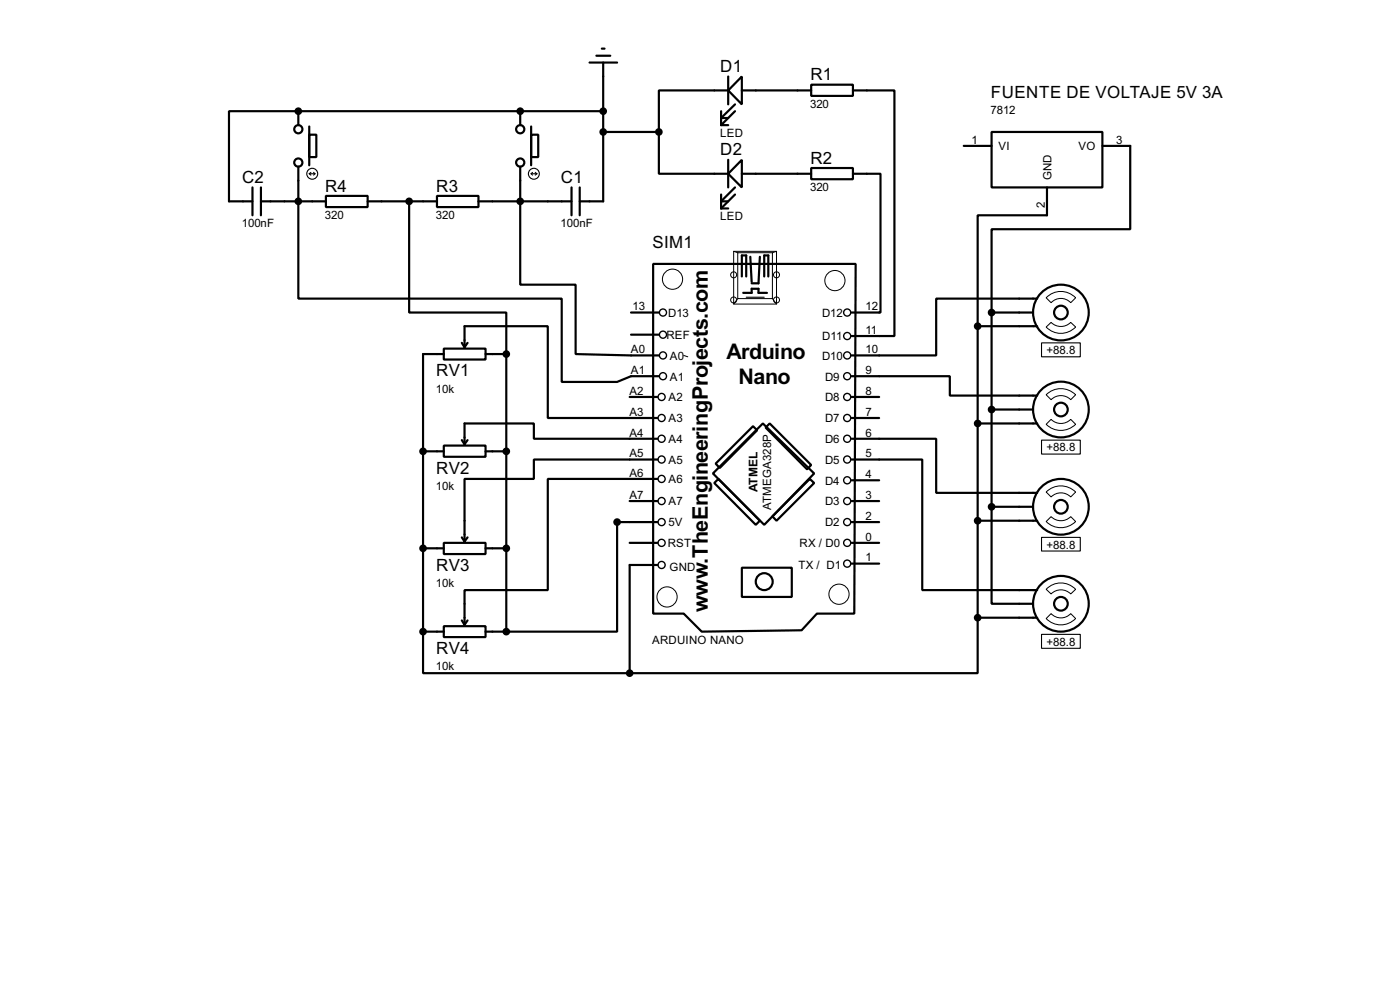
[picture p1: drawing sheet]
<svg xmlns="http://www.w3.org/2000/svg" width="256mm" height="180mm" viewBox="0 0 256 180" stroke-linecap="round" stroke-linejoin="round" font-family="sans-serif">
<g fill="none" stroke="#000" stroke-width=".4">
<path d="M108 11.5h5.1M109.3 10.2h2.5M110.3 8.9h.5M110.5 11.5v25.4h-4.3M133.4 16.6h-12.7v7.6M133.4 14v5.1M134.7 19.1l-2.6 2.5h1.3M135.9 14v5.1l-2.5-2.5zM135.9 16.6h12.7M148.6 15.5h7.7v2.1h-7.7zM156.3 16.6h7.6v44.9h-7.9M46.3 34.3v5.1"/>
<path d="M47.8 36.9h11.9M47.8 34.3v5.1M54.7 30.5v24.2h48.2v15.2h10.2l2.5-1h5.1M54.7 20.4h-12.7v16.5h4.3M54.7 20.4v2.5M54.7 20.4h55.8M56.7 24.7h1.3v4.1h-1.3zM56.7 23.2v7.1M59.7 35.9h7.7v2h-7.7zM67.4 36.9h12.7M75 36.9v20.3h17.8v7.6M80.1 35.9h7.6v2h-7.6z"/>
<path d="M87.7 36.9h17M95.3 30.5v21.6h10.2v12.7l15.2 .3M95.3 20.4v2.5M97.3 24.7h1.3v4.1h-1.3zM97.3 23.2v7.1M104.7 34.3v5.1M106.2 34.3v5.1M110.5 24.2h10.2M120.7 24.2v7.6h12.7M132.1 22.9h1.3M132.1 20.4v2.5M132.1 35.6v2.6"/>
<path d="M132.1 38.2h1.3M133.4 29.3v5M134.7 34.3l-2.6 2.6h1.3M134.7 20.4l-2.6 2.5M134.7 35.6l-2.6 2.6M135.9 29.3v5l-2.5-2.5zM135.9 31.8h12.7M148.6 30.8h7.7v2h-7.7zM156.3 31.8h5v25.4h-5.3M176.6 26.7h5.1M181.7 24.2h20.3v10.1h-20.3zM191.8 34.3v5.1h-12.7v20.3"/>
<path d="M202 26.7h5.1v15.3h-25.4v15.2M115.6 57.2h5.1M119.7 48.3h37.1l-.3 64h-6.8l-2.8 3.1-18.3 .2-3.3-3.3h-5.6zM135.9 50.6v-3.8h.8v3.8M136.2 53.6h1.5v-.7h1.3v.7h1.5M137.5 47l.2 4.6M139.2 47l-.2 4.9h-1.3M140 50.6v-3.8h.8v3.8M179.1 59.7v53.4M179.1 59.7h10.9M181.7 57.2v35.6M181.7 57.2h7.6"/>
<path d="M190 54.7h-18.5v10.4h-15.5M81.3 63.8h7.7v2h-7.7zM81.3 64.8h-3.8v50.8M84.6 62.8l.5 .8M85.1 63.6v-3.9h15.3v16.8h20.1M85.7 62.8l-.6 .8M89 64.8h3.8M92.8 64.8v50.8M115.4 72.7h5.1M115.6 61.3h5.1M140.3 78.3l.7-.8 7.6 7.6-.7 .8zM156 68.9h18v3.5h16"/>
<path d="M156 76.5h5.1M156 72.7h5.1M179.1 77.5h10.9M181.7 75h7.6M77.5 82.6h3.8M81.3 81.6h7.7v2h-7.7zM81.3 99.4h7.7v2h-7.7zM84.6 80.6l.5 .7M84.6 98.4l.5 .7M85.7 80.6l-.6 .7M85.7 98.4l-.6 .7M89 82.6h3.8"/>
<path d="M115.4 99.4h5.1M115.4 91.7h5.1M120.5 80.3h-22.7v-2.8h-12.7v3.8M120.5 84.1h-22.7v3.6h-12.7v11.4M120.5 87.7h-20.1v20.3h-15.3v6.4M120.5 95.6h-7.4v20h-20.3M130.6 86.7l9.2-9.2 9.4 9.2-9.2 9.4zM131.1 84.9l6.9-6.9 .7 .8-6.8 6.9zM131.6 87.7l7.6 7.6-.7 .8-7.6-7.7zM141.5 94.5l6.9-6.8 .8 .7-6.9 6.9zM156 80.3h15.5v9.9h18.5M156 84.1h13v23.9h21"/>
<path d="M156 95.6h5.1M156 99.4h5.1M156 91.7h5.1M156 87.9h5.1M179.1 95.3h10.9M181.7 92.8v17.7h7.6M181.7 92.8h7.6M77.5 115.6v7.6h37.9M77.5 100.4h3.8M77.5 115.6h3.8M81.3 114.6h7.7v2h-7.7zM84.6 113.6l.5 .8"/>
<path d="M85.7 113.6l-.6 .8M89 100.4h3.8M89 115.6h3.8M120.5 103.4h-5.1v19.8M135.9 103.9h9.2v5.4h-9.2zM156 103.2h5.1M179.1 113.1v10.1h-63.7M179.1 113.1h10.9"/>
<circle cx="54.6" cy="29.8" r=".75"/>
<circle cx="54.6" cy="23.7" r=".75"/>
<circle cx="95.3" cy="29.8" r=".75"/>
<circle cx="95.3" cy="23.7" r=".75"/>
<circle cx="194.3" cy="57.2" r="5.1"/>
<circle cx="194.3" cy="57.2" r="1.25"/>
<circle cx="194.3" cy="75" r="5.1"/>
<circle cx="194.3" cy="75" r="1.25"/>
<circle cx="194.3" cy="92.8" r="5.1"/>
<circle cx="194.3" cy="92.8" r="1.25"/>
<circle cx="140" cy="106.5" r="1.55"/>
<circle cx="194.3" cy="110.5" r="5.1"/>
<circle cx="194.3" cy="110.5" r="1.25"/>
</g>
<g fill="#000">
<circle cx="54.7" cy="20.4" r=".2"/>
<circle cx="95.3" cy="20.4" r=".2"/>
<circle cx="92.8" cy="64.8" r=".2"/>
<circle cx="77.5" cy="82.6" r=".2"/>
<circle cx="92.8" cy="82.6" r=".2"/>
<circle cx="77.5" cy="115.6" r=".2"/>
<circle cx="77.5" cy="100.4" r=".2"/>
<circle cx="92.8" cy="100.4" r=".2"/>
<circle cx="92.8" cy="115.6" r=".2"/>
</g>
<g fill="none" stroke="#000" stroke-width=".18">
<path d="M134.4 46h7.9v9.7h-7.9zM134.4 46l.8 .3M135.2 46.3h6.3v8.4h-6.3zM135.2 54.7l-.8 1M141.5 54.7l.8 1M142.3 46l-.8 .3M191.7 59.9l.9-.9a2.54 2.54 0 0 0 3.6 0l.9 .9a3.7 3.7 0 0 1-5.4 0zM191.7 54.5a3.7 3.7 0 0 1 5.4 0l-.9 .9a2.45 2.45 0 0 0-3.6 0zM125.3 65.1l.7 .2M191.7 72.3a3.8 3.8 0 0 1 5.4 0l-.9 .9a2.54 2.54 0 0 0-3.6 0zM192.6 76.8a2.54 2.54 0 0 0 3.6 0l.9 .9a3.8 3.8 0 0 1-5.4 0zM191.7 95.5l.9-.9a2.54 2.54 0 0 0 3.6 0l.9 .9a3.8 3.8 0 0 1-5.4 0z"/>
<path d="M191.7 90.1a3.8 3.8 0 0 1 5.4 0l-.9 .9a2.54 2.54 0 0 0-3.6 0zM191.7 113.2l.9-.9a2.45 2.45 0 0 0 3.6 0l.9 .9a3.7 3.7 0 0 1-5.4 0zM191.7 107.9a3.7 3.7 0 0 1 5.4 0l-.9 .8a2.54 2.54 0 0 0-3.6 0z"/>
<circle cx="123.2" cy="51.1" r="1.85"/>
<circle cx="134.4" cy="50.3" r=".55"/>
<circle cx="134.4" cy="54.9" r=".55"/>
<circle cx="142.2" cy="54.9" r=".55"/>
<circle cx="142.2" cy="50.3" r=".55"/>
<circle cx="152.9" cy="51.4" r="1.85"/>
<circle cx="122.2" cy="109.3" r="1.85"/>
<circle cx="153.7" cy="108.8" r="1.85"/>
</g>
<g fill="none" stroke="#000" stroke-width=".25">
<circle cx="121.4" cy="57.2" r=".65"/>
<circle cx="155.2" cy="57.2" r=".65"/>
<circle cx="121.2" cy="72.7" r=".65"/>
<circle cx="121.2" cy="76.5" r=".65"/>
<circle cx="121.4" cy="65.1" r=".65"/>
<circle cx="121.4" cy="68.9" r=".65"/>
<circle cx="121.4" cy="61.3" r=".65"/>
<circle cx="155.2" cy="61.5" r=".65"/>
<circle cx="155.2" cy="76.5" r=".65"/>
<circle cx="155.2" cy="65.1" r=".65"/>
<circle cx="155.2" cy="72.7" r=".65"/>
<circle cx="155.2" cy="68.9" r=".65"/>
<circle cx="121.2" cy="84.1" r=".65"/>
<circle cx="121.2" cy="87.7" r=".65"/>
<circle cx="121.2" cy="80.3" r=".65"/>
<circle cx="121.2" cy="91.7" r=".65"/>
<circle cx="121.2" cy="95.6" r=".65"/>
<circle cx="121.2" cy="99.4" r=".65"/>
<circle cx="155.2" cy="80.3" r=".65"/>
<circle cx="155.2" cy="87.9" r=".65"/>
<circle cx="155.2" cy="99.4" r=".65"/>
<circle cx="155.2" cy="91.7" r=".65"/>
<circle cx="155.2" cy="84.1" r=".65"/>
<circle cx="155.2" cy="95.6" r=".65"/>
<circle cx="121.2" cy="103.4" r=".65"/>
<circle cx="155.2" cy="103.2" r=".65"/>
</g>
<g fill="none" stroke="#000" stroke-width=".2">
<path d="M56.7 31.8h1M56.7 31.8l.3 .3M57 31.6l-.3 .2M57.5 31.6l.2 .2M57.7 31.8l-.2 .3M97.3 31.8h1.1M97.3 31.8l.3 .3M97.6 31.6l-.3 .2M98.1 31.6l.3 .2M98.4 31.8l-.3 .3M136.7 54.4h3.3M190.8 62.8h7.1v2.5h-7.1z"/>
<path d="M190.8 80.6h7.1v2.5h-7.1zM190.8 98.4h7.1v2.5h-7.1zM190.8 116.1h7.1v2.6h-7.1z"/>
<circle cx="57.2" cy="31.8" r="1"/>
<circle cx="97.8" cy="31.8" r="1"/>
</g>
<g fill="#000" stroke="#000" stroke-width=".4">
<circle cx="54.6" cy="20.4" r=".5"/>
<circle cx="54.6" cy="36.9" r=".5"/>
<circle cx="74.9" cy="36.9" r=".5"/>
<circle cx="95.3" cy="20.4" r=".5"/>
<circle cx="95.3" cy="36.9" r=".5"/>
<circle cx="110.5" cy="20.4" r=".5"/>
<circle cx="110.5" cy="24.2" r=".5"/>
<circle cx="120.7" cy="24.2" r=".5"/>
<circle cx="179.1" cy="59.7" r=".5"/>
<circle cx="181.6" cy="57.2" r=".5"/>
<circle cx="92.7" cy="64.8" r=".5"/>
<circle cx="179.1" cy="77.5" r=".5"/>
<circle cx="181.6" cy="75" r=".5"/>
<circle cx="77.5" cy="82.6" r=".5"/>
<circle cx="92.7" cy="82.6" r=".5"/>
<circle cx="113" cy="95.6" r=".5"/>
<circle cx="179.1" cy="95.3" r=".5"/>
<circle cx="181.6" cy="92.8" r=".5"/>
<circle cx="77.5" cy="115.6" r=".5"/>
<circle cx="77.5" cy="100.4" r=".5"/>
<circle cx="92.7" cy="115.6" r=".5"/>
<circle cx="92.7" cy="100.4" r=".5"/>
<circle cx="179.1" cy="113.1" r=".5"/>
<circle cx="115.3" cy="123.2" r=".5"/>
</g>
<g font-size="4.4">
<text x="133.1" y="65.7">Arduino</text>
<text x="135.3" y="70.2">Nano</text>
<text x="129.7" y="103.2" transform="rotate(-90 129.7 103.2)">.TheEngineeringProjects.com</text>
<text x="129.7" y="112" transform="rotate(-90 129.7 112)">w</text>
</g>
<g font-size="3.5">
<text x="132" y="13.2">D1</text>
<text x="148.5" y="14.7">R1</text>
<text x="181.5" y="18">FUENTE DE VOLTAJE 5V 3A</text>
<text x="132" y="28.5">D2</text>
<text x="148.5" y="30">R2</text>
<text x="44.4" y="33.5">C2</text>
<text x="59.6" y="35.1">R4</text>
<text x="79.9" y="35.1">R3</text>
<text x="102.8" y="33.5">C1</text>
<text x="119.5" y="45.4">SIM1</text>
<text x="79.9" y="68.9">RV1</text>
<text x="79.9" y="86.7">RV2</text>
<text x="79.9" y="104.5">RV3</text>
<text x="79.9" y="119.7">RV4</text>
</g>
<text font-size="2.5" x="138.8" y="90.1" transform="rotate(-90 138.8 90.1)">ATMEL</text>
<g font-size="2.4">
<text x="148.4" y="19.8">320</text>
<text x="181.5" y="20.9">7812</text>
<text x="131.9" y="25.1">LED</text>
<text x="178" y="26.3">1</text>
<text x="182.9" y="27.5">VI</text>
<text x="197.6" y="27.5">VO</text>
<text x="204.5" y="26.3">3</text>
<text x="148.4" y="35">320</text>
<text x="192.6" y="33" transform="rotate(-90 192.6 33)">GND</text>
<text x="44.3" y="41.6">100nF</text>
<text x="59.5" y="40.1">320</text>
<text x="79.9" y="40.1">320</text>
<text x="102.7" y="41.6">100nF</text>
<text x="131.9" y="40.4">LED</text>
<text x="191.4" y="38" transform="rotate(-90 191.4 38)">2</text>
<text x="115.9" y="56.8">13</text>
<text x="122.4" y="58">D13</text>
<text x="150.6" y="58">D12</text>
<text x="158.6" y="56.8">12</text>
<text x="115.6" y="64.7">A0</text>
<text x="122.1" y="62.1">REF</text>
<text x="122.7" y="65.9">A0</text>
<text x="150.6" y="65.9">D10</text>
<text x="150.6" y="62.3">D11</text>
<text x="158.6" y="64.7">10</text>
<text x="158.6" y="61.1">11</text>
<text x="191.7" y="64.9">+88.8</text>
<text x="79.9" y="71.9">10k</text>
<text x="115.6" y="68.4">A1</text>
<text x="122.7" y="69.7">A1</text>
<text x="151.1" y="69.7">D9</text>
<text x="158.6" y="68.4">9</text>
<text x="115.3" y="76.1">A3</text>
<text x="115.3" y="72.3">A2</text>
<text x="122.5" y="77.3">A3</text>
<text x="122.5" y="73.4">A2</text>
<text x="151.1" y="73.4">D8</text>
<text x="151.1" y="77.3">D7</text>
<text x="158.6" y="76.1">7</text>
<text x="158.6" y="72.3">8</text>
<text x="115.3" y="83.7">A5</text>
<text x="115.3" y="79.9">A4</text>
<text x="122.5" y="81.1">A4</text>
<text x="151.1" y="81.1">D6</text>
<text x="158.6" y="83.7">5</text>
<text x="158.6" y="79.9">6</text>
<text x="191.7" y="82.6">+88.8</text>
<text x="79.9" y="89.6">10k</text>
<text x="115.3" y="87.3">A6</text>
<text x="122.5" y="88.5">A6</text>
<text x="122.5" y="84.9">A5</text>
<text x="151.1" y="84.9">D5</text>
<text x="151.1" y="88.7">D4</text>
<text x="158.6" y="87.5">4</text>
<text x="115.3" y="91.3">A7</text>
<text x="122.5" y="92.5">A7</text>
<text x="141.3" y="93.4" transform="rotate(-90 141.3 93.4)">ATMEGA328P</text>
<text x="151.1" y="92.5">D3</text>
<text x="158.6" y="95.2">2</text>
<text x="158.6" y="91.3">3</text>
<text x="122.3" y="100.2">RST</text>
<text x="122.5" y="96.4">5V</text>
<text x="146.5" y="100.2">RX / D0</text>
<text x="151.1" y="96.4">D2</text>
<text x="158.6" y="99">0</text>
<text x="191.7" y="100.4">+88.8</text>
<text x="79.9" y="107.4">10k</text>
<text x="122.6" y="104.5">GND</text>
<text x="146.3" y="104.2">TX / D1</text>
<text x="158.6" y="102.8">1</text>
<text x="119.5" y="117.8">ARDUINO NANO</text>
<text x="191.7" y="118.2">+88.8</text>
<text x="79.9" y="122.7">10k</text>
</g>
</svg>
